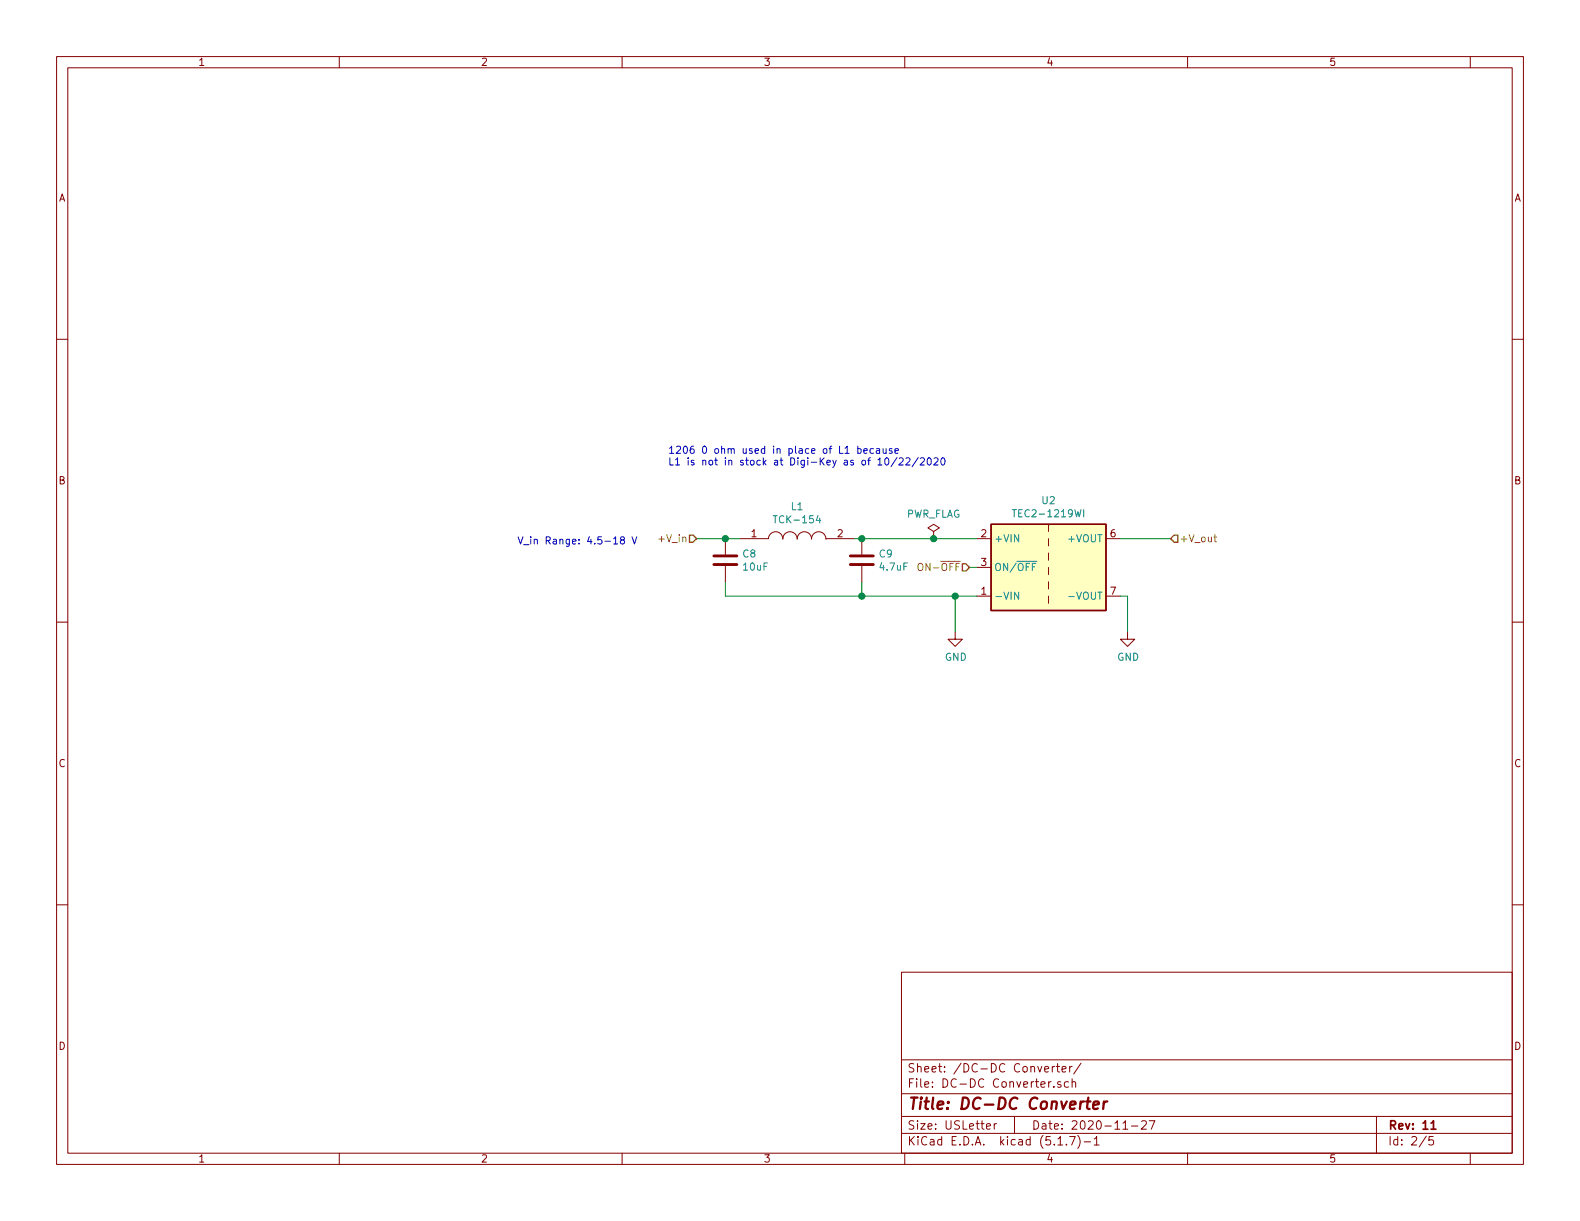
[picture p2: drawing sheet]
EESchema Schematic File Version 4
EELAYER 30 0
EELAYER END
$Descr USLetter 11000 8500
encoding utf-8
Sheet 2 5
Title "DC-DC Converter"
Date "2020-11-27"
Rev "11"
Comp ""
Comment1 ""
Comment2 ""
Comment3 ""
Comment4 ""
$EndDescr
Wire Wire Line
	6800 4150 6650 4150
Wire Wire Line
	7800 4150 7850 4150
Text HLabel 4850 3750 0    50   Input ~ 0
+V_in
Text HLabel 8150 3750 2    50   Input ~ 0
+V_out
Wire Wire Line
	8150 3750 7800 3750
$Comp
L Converter_DCDC:TEC2-1219WI U2
U 1 1
P 7300 3950
F 0 "U2" H 7300 4417 50  0000 C CNN
F 1 "TEC2-1219WI" H 7300 4326 50  0000 C CNN
F 2 "Converter_DCDC:Converter_DCDC_TRACO_TMR-xxxx_THT" H 7300 3600 50  0001 C CNN
F 3 "https://www.tracopower.com/products/tec2wi.pdf" H 7300 3450 50  0001 C CNN
	1    7300 3950
	1    0    0    -1  
$EndComp
$Comp
L Device:C C8
U 1 1
P 5050 3900
F 0 "C8" H 5165 3946 50  0000 L CNN
F 1 "10uF" H 5165 3855 50  0000 L CNN
F 2 "Capacitor_SMD:C_1206_3216Metric_Pad1.33x1.80mm_HandSolder" H 5088 3750 50  0001 C CNN
F 3 "https://media.digikey.com/pdf/Data%20Sheets/Samsung%20PDFs/CL_Series_MLCC_ds.pdf" H 5050 3900 50  0001 C CNN
F 4 "Samsung Electro-Mechanics" H 5050 3900 50  0001 C CNN "Manufacturer"
F 5 "CL31A106KAHNNNE" H 5050 3900 50  0001 C CNN "MPN"
	1    5050 3900
	1    0    0    -1  
$EndComp
$Comp
L Device:C C9
U 1 1
P 6000 3900
F 0 "C9" H 6115 3946 50  0000 L CNN
F 1 "4.7uF" H 6115 3855 50  0000 L CNN
F 2 "Capacitor_SMD:C_1206_3216Metric_Pad1.33x1.80mm_HandSolder" H 6038 3750 50  0001 C CNN
F 3 "https://media.digikey.com/pdf/Data%20Sheets/Samsung%20PDFs/CL_Series_MLCC_ds.pdf" H 6000 3900 50  0001 C CNN
F 4 "Samsung Electro-Mechanics" H 6000 3900 50  0001 C CNN "Manufacturer"
F 5 "CL31B475KAHNNNE" H 6000 3900 50  0001 C CNN "MPN"
	1    6000 3900
	1    0    0    -1  
$EndComp
$Comp
L power:GND #PWR011
U 1 1
P 6650 4400
F 0 "#PWR011" H 6650 4150 50  0001 C CNN
F 1 "GND" H 6655 4227 50  0000 C CNN
F 2 "" H 6650 4400 50  0001 C CNN
F 3 "" H 6650 4400 50  0001 C CNN
	1    6650 4400
	1    0    0    -1  
$EndComp
$Comp
L power:GND #PWR012
U 1 1
P 7850 4400
F 0 "#PWR012" H 7850 4150 50  0001 C CNN
F 1 "GND" H 7855 4227 50  0000 C CNN
F 2 "" H 7850 4400 50  0001 C CNN
F 3 "" H 7850 4400 50  0001 C CNN
	1    7850 4400
	1    0    0    -1  
$EndComp
Wire Wire Line
	6650 4150 6650 4400
Wire Wire Line
	7850 4150 7850 4400
Wire Wire Line
	6000 3750 6500 3750
Wire Wire Line
	6000 4050 6000 4150
Wire Wire Line
	6000 4150 6650 4150
Connection ~ 6650 4150
Wire Wire Line
	5050 4050 5050 4150
Wire Wire Line
	5050 4150 6000 4150
Connection ~ 6000 4150
Wire Wire Line
	4850 3750 5050 3750
$Comp
L SamacSys_Parts:TCK-154 L1
U 1 1
P 5150 3750
F 0 "L1" H 5550 3975 50  0000 C CNN
F 1 "TCK-154" H 5550 3884 50  0000 C CNN
F 2 "TCK154" H 5800 3800 50  0001 L CNN
F 3 "https://componentsearchengine.com/Datasheets/1/TCK-154.pdf" H 5800 3700 50  0001 L CNN
F 4 "Fixed Inductors" H 5800 3600 50  0001 L CNN "Description"
F 5 "3.7" H 5800 3500 50  0001 L CNN "Height"
F 6 "495-TCK-154" H 5800 3400 50  0001 L CNN "Mouser Part Number"
F 7 "https://www.mouser.co.uk/ProductDetail/TRACO-Power/TCK-154?qs=w%2Fv1CP2dgqrcxTwKbnHwhQ%3D%3D" H 5800 3300 50  0001 L CNN "Mouser Price/Stock"
F 8 "Traco Power" H 5800 3200 50  0001 L CNN "Manufacturer"
F 9 "TCK-154" H 5800 3100 50  0001 L CNN "MPN"
	1    5150 3750
	1    0    0    -1  
$EndComp
Wire Wire Line
	5950 3750 6000 3750
Connection ~ 6000 3750
Wire Wire Line
	5150 3750 5050 3750
Connection ~ 5050 3750
Text Notes 3600 3800 0    50   ~ 0
V_in Range: 4.5-18 V
Text HLabel 6750 3950 0    50   Input ~ 0
ON-~OFF
Wire Wire Line
	6750 3950 6800 3950
$Comp
L power:PWR_FLAG #FLG0103
U 1 1
P 6500 3750
F 0 "#FLG0103" H 6500 3825 50  0001 C CNN
F 1 "PWR_FLAG" H 6500 3923 50  0000 C CNN
F 2 "" H 6500 3750 50  0001 C CNN
F 3 "~" H 6500 3750 50  0001 C CNN
	1    6500 3750
	1    0    0    -1  
$EndComp
Connection ~ 6500 3750
Wire Wire Line
	6500 3750 6800 3750
Text Notes 4650 3250 0    50   ~ 0
1206 0 ohm used in place of L1 because\nL1 is not in stock at Digi-Key as of 10/22/2020
$EndSCHEMATC
